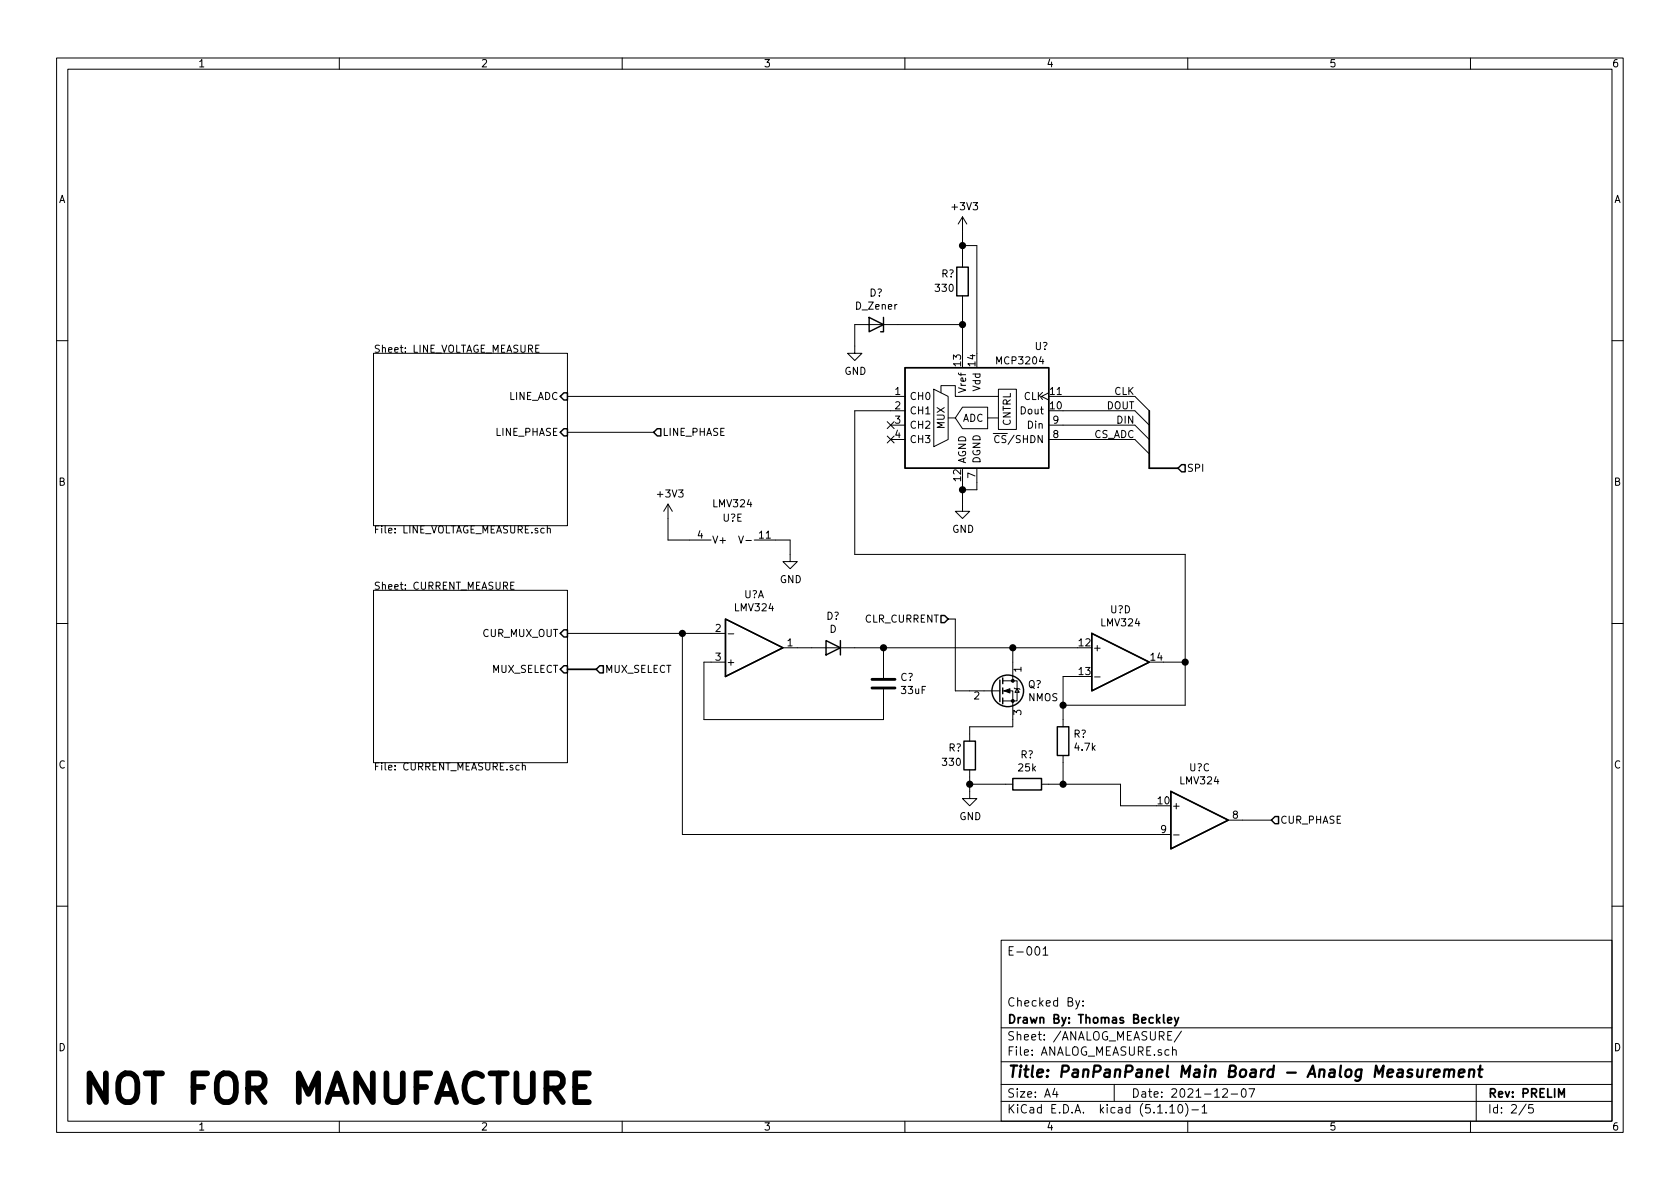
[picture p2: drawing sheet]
EESchema Schematic File Version 4
EELAYER 30 0
EELAYER END
$Descr A4 11693 8268
encoding utf-8
Sheet 2 5
Title "PanPanPanel Main Board - Analog Measurement "
Date "2021-12-07"
Rev "PRELIM"
Comp "Drawn By: Thomas Beckley"
Comment1 "Checked By: "
Comment2 ""
Comment3 ""
Comment4 "E-001"
$EndDescr
$Sheet
S 2600 2450 1350 1200
U 61AF0728
F0 "LINE_VOLTAGE_MEASURE" 50
F1 "LINE_VOLTAGE_MEASURE.sch" 50
F2 "LINE_ADC" I R 3950 2750 50 
F3 "LINE_PHASE" I R 3950 3000 50 
$EndSheet
$Sheet
S 2600 4100 1350 1200
U 61AF79C2
F0 "CURRENT_MEASURE" 50
F1 "CURRENT_MEASURE.sch" 50
F2 "CUR_MUX_OUT" I R 3950 4400 50 
F3 "MUX_SELECT" I R 3950 4650 50 
$EndSheet
$Comp
L power:GND #PWR?
U 1 1
P 5500 3850
AR Path="/627CF802/61AF0728/61B205DB" Ref="#PWR?"  Part="1" 
AR Path="/627CF802/61B205DB" Ref="#PWR?"  Part="1" 
F 0 "#PWR?" H 5500 3600 50  0001 C CNN
F 1 "GND" H 5505 3677 50  0000 C CNN
F 2 "" H 5500 3850 50  0001 C CNN
F 3 "" H 5500 3850 50  0001 C CNN
	1    5500 3850
	1    0    0    -1  
$EndComp
Wire Wire Line
	5500 3850 5500 3750
Wire Wire Line
	5500 3750 5400 3750
Wire Wire Line
	4650 3750 4800 3750
$Comp
L Device:D D?
U 1 1
P 5800 4500
AR Path="/627CF802/61AF0728/61B205E4" Ref="D?"  Part="1" 
AR Path="/627CF802/61B205E4" Ref="D?"  Part="1" 
F 0 "D?" H 5800 4283 50  0000 C CNN
F 1 "D" H 5800 4374 50  0000 C CNN
F 2 "" H 5800 4500 50  0001 C CNN
F 3 "~" H 5800 4500 50  0001 C CNN
	1    5800 4500
	-1   0    0    1   
$EndComp
Wire Wire Line
	5550 4500 5650 4500
Wire Wire Line
	4950 4400 4750 4400
Wire Wire Line
	4950 4600 4900 4600
Wire Wire Line
	4900 4600 4900 5000
$Comp
L Device:C C?
U 1 1
P 6150 4750
AR Path="/61B205EE" Ref="C?"  Part="1" 
AR Path="/61B594A8/61B205EE" Ref="C?"  Part="1" 
AR Path="/627CF802/61AF0728/61B205EE" Ref="C?"  Part="1" 
AR Path="/627CF802/61B205EE" Ref="C?"  Part="1" 
F 0 "C?" H 6265 4796 50  0000 L CNN
F 1 "33uF" H 6265 4705 50  0000 L CNN
F 2 "" H 6188 4600 50  0001 C CNN
F 3 "~" H 6150 4750 50  0001 C CNN
	1    6150 4750
	1    0    0    -1  
$EndComp
Wire Wire Line
	6150 4500 6150 4600
Wire Wire Line
	6150 5000 6150 4900
Wire Wire Line
	5950 4500 6150 4500
Wire Wire Line
	4900 5000 6150 5000
Connection ~ 6150 4500
$Comp
L Device:R R?
U 1 1
P 7400 5150
AR Path="/61B20650" Ref="R?"  Part="1" 
AR Path="/61B594A8/61B20650" Ref="R?"  Part="1" 
AR Path="/627CF802/61AF0728/61B20650" Ref="R?"  Part="1" 
AR Path="/627CF802/61B20650" Ref="R?"  Part="1" 
F 0 "R?" H 7330 5104 50  0000 R CNN
F 1 "4.7k" H 7330 5195 50  0000 R CNN
F 2 "" V 7330 5150 50  0001 C CNN
F 3 "~" H 7400 5150 50  0001 C CNN
	1    7400 5150
	-1   0    0    1   
$EndComp
$Comp
L power:GND #PWR?
U 1 1
P 6750 5500
AR Path="/627CF802/61AF0728/61B20656" Ref="#PWR?"  Part="1" 
AR Path="/627CF802/61B20656" Ref="#PWR?"  Part="1" 
F 0 "#PWR?" H 6750 5250 50  0001 C CNN
F 1 "GND" H 6755 5327 50  0000 C CNN
F 2 "" H 6750 5500 50  0001 C CNN
F 3 "" H 6750 5500 50  0001 C CNN
	1    6750 5500
	1    0    0    -1  
$EndComp
$Comp
L Amplifier_Operational:LMV324 U?
U 5 1
P 5100 3650
AR Path="/627CF802/61AF0728/61B2065C" Ref="U?"  Part="5" 
AR Path="/627CF802/61B2065C" Ref="U?"  Part="5" 
F 0 "U?" V 5150 3650 50  0000 C CNN
F 1 "LMV324" V 5250 3650 50  0000 C CNN
F 2 "" H 5050 3750 50  0001 C CNN
F 3 "http://www.ti.com/lit/ds/symlink/lmv324.pdf" H 5150 3850 50  0001 C CNN
	5    5100 3650
	0    -1   -1   0   
$EndComp
Wire Wire Line
	4650 3600 4650 3750
$Comp
L power:+3V3 #PWR?
U 1 1
P 4650 3600
AR Path="/627CF802/61AF0728/61B20663" Ref="#PWR?"  Part="1" 
AR Path="/627CF802/61B20663" Ref="#PWR?"  Part="1" 
F 0 "#PWR?" H 4650 3450 50  0001 C CNN
F 1 "+3V3" H 4665 3773 50  0000 C CNN
F 2 "" H 4650 3600 50  0001 C CNN
F 3 "" H 4650 3600 50  0001 C CNN
	1    4650 3600
	1    0    0    -1  
$EndComp
Wire Wire Line
	4750 5800 4750 4400
Connection ~ 4750 4400
Wire Wire Line
	4750 4400 3950 4400
$Comp
L Amplifier_Operational:LMV324 U?
U 1 1
P 5250 4500
AR Path="/627CF802/61AF0728/61B20678" Ref="U?"  Part="1" 
AR Path="/627CF802/61B20678" Ref="U?"  Part="1" 
F 0 "U?" H 5250 4133 50  0000 C CNN
F 1 "LMV324" H 5250 4224 50  0000 C CNN
F 2 "" H 5200 4600 50  0001 C CNN
F 3 "http://www.ti.com/lit/ds/symlink/lmv324.pdf" H 5300 4700 50  0001 C CNN
	1    5250 4500
	1    0    0    1   
$EndComp
$Comp
L Amplifier_Operational:LMV324 U?
U 3 1
P 8350 5700
AR Path="/627CF802/61AF0728/61B2067E" Ref="U?"  Part="3" 
AR Path="/627CF802/61B2067E" Ref="U?"  Part="3" 
F 0 "U?" H 8350 6067 50  0000 C CNN
F 1 "LMV324" H 8350 5976 50  0000 C CNN
F 2 "" H 8300 5800 50  0001 C CNN
F 3 "http://www.ti.com/lit/ds/symlink/lmv324.pdf" H 8400 5900 50  0001 C CNN
	3    8350 5700
	1    0    0    -1  
$EndComp
Wire Wire Line
	7500 4700 7400 4700
Wire Wire Line
	7400 4700 7400 4900
$Comp
L Amplifier_Operational:LMV324 U?
U 4 1
P 7800 4600
AR Path="/627CF802/61AF0728/61B20688" Ref="U?"  Part="4" 
AR Path="/627CF802/61B20688" Ref="U?"  Part="4" 
F 0 "U?" H 7800 4967 50  0000 C CNN
F 1 "LMV324" H 7800 4876 50  0000 C CNN
F 2 "" H 7750 4700 50  0001 C CNN
F 3 "http://www.ti.com/lit/ds/symlink/lmv324.pdf" H 7850 4800 50  0001 C CNN
	4    7800 4600
	1    0    0    -1  
$EndComp
Wire Wire Line
	8100 4600 8250 4600
Wire Wire Line
	8250 4900 8250 4600
Connection ~ 8250 4600
$Comp
L Device:R R?
U 1 1
P 7150 5450
AR Path="/627CF802/61AF0728/61B20696" Ref="R?"  Part="1" 
AR Path="/627CF802/61B20696" Ref="R?"  Part="1" 
F 0 "R?" V 6943 5450 50  0000 C CNN
F 1 "25k" V 7034 5450 50  0000 C CNN
F 2 "" V 7080 5450 50  0001 C CNN
F 3 "~" H 7150 5450 50  0001 C CNN
	1    7150 5450
	0    1    1    0   
$EndComp
Wire Wire Line
	7400 4900 8250 4900
Wire Wire Line
	7400 4900 7400 5000
Connection ~ 7400 4900
Wire Wire Line
	7400 5300 7400 5450
Wire Wire Line
	7400 5450 7300 5450
Wire Wire Line
	6750 5400 6750 5450
Wire Wire Line
	4750 5800 8050 5800
Text HLabel 8850 5700 2    50   Input ~ 0
CUR_PHASE
Wire Wire Line
	8650 5700 8850 5700
Wire Wire Line
	6150 4500 7050 4500
$Comp
L Device:Q_NMOS_DGS Q?
U 1 1
P 6950 4800
F 0 "Q?" H 7154 4846 50  0000 L CNN
F 1 "NMOS" H 7154 4755 50  0000 L CNN
F 2 "" H 7150 4900 50  0001 C CNN
F 3 "~" H 6950 4800 50  0001 C CNN
	1    6950 4800
	1    0    0    -1  
$EndComp
Wire Wire Line
	7050 5050 7050 5000
$Comp
L Analog_ADC:MCP3204 U?
U 1 1
P 6800 2850
F 0 "U?" H 7250 3300 50  0000 C CNN
F 1 "MCP3204" H 7100 3200 50  0000 C CNN
F 2 "" H 7700 2550 50  0001 C CNN
F 3 "http://ww1.microchip.com/downloads/en/DeviceDoc/21298c.pdf" H 7700 2550 50  0001 C CNN
	1    6800 2850
	1    0    0    -1  
$EndComp
Wire Wire Line
	6650 4300 6650 4800
Wire Wire Line
	8250 3850 5950 3850
Wire Wire Line
	8250 3850 8250 4600
Text HLabel 4550 3000 2    50   Input ~ 0
LINE_PHASE
Wire Wire Line
	3950 3000 4550 3000
$Comp
L power:+3V3 #PWR?
U 1 1
P 6700 1600
F 0 "#PWR?" H 6700 1450 50  0001 C CNN
F 1 "+3V3" H 6715 1773 50  0000 C CNN
F 2 "" H 6700 1600 50  0001 C CNN
F 3 "" H 6700 1600 50  0001 C CNN
	1    6700 1600
	1    0    0    -1  
$EndComp
$Comp
L Device:D_Zener D?
U 1 1
P 6100 2250
F 0 "D?" H 6100 2033 50  0000 C CNN
F 1 "D_Zener" H 6100 2124 50  0000 C CNN
F 2 "" H 6100 2250 50  0001 C CNN
F 3 "~" H 6100 2250 50  0001 C CNN
	1    6100 2250
	-1   0    0    1   
$EndComp
Wire Wire Line
	6700 1600 6700 1700
Wire Wire Line
	6700 2100 6700 2250
$Comp
L Device:R R?
U 1 1
P 6700 1950
AR Path="/61B6E493" Ref="R?"  Part="1" 
AR Path="/61B594A8/61B6E493" Ref="R?"  Part="1" 
AR Path="/627CF802/61AF0728/61B6E493" Ref="R?"  Part="1" 
AR Path="/627CF802/61B6E493" Ref="R?"  Part="1" 
F 0 "R?" H 6850 1900 50  0000 R CNN
F 1 "330" H 6900 2000 50  0000 R CNN
F 2 "" V 6630 1950 50  0001 C CNN
F 3 "~" H 6700 1950 50  0001 C CNN
	1    6700 1950
	-1   0    0    1   
$EndComp
Wire Wire Line
	6800 2450 6800 1700
Wire Wire Line
	6800 1700 6700 1700
Connection ~ 6700 1700
Wire Wire Line
	6700 1700 6700 1800
Wire Wire Line
	6250 2250 6700 2250
Connection ~ 6700 2250
Wire Wire Line
	6700 2250 6700 2450
$Comp
L power:GND #PWR?
U 1 1
P 5950 2400
AR Path="/627CF802/61AF0728/61B72BE9" Ref="#PWR?"  Part="1" 
AR Path="/627CF802/61B72BE9" Ref="#PWR?"  Part="1" 
F 0 "#PWR?" H 5950 2150 50  0001 C CNN
F 1 "GND" H 5955 2227 50  0000 C CNN
F 2 "" H 5950 2400 50  0001 C CNN
F 3 "" H 5950 2400 50  0001 C CNN
	1    5950 2400
	1    0    0    -1  
$EndComp
Wire Wire Line
	5950 2400 5950 2250
Wire Wire Line
	5950 2850 6200 2850
Wire Wire Line
	5950 2850 5950 3850
Wire Wire Line
	3950 2750 6200 2750
$Comp
L power:GND #PWR?
U 1 1
P 6700 3500
AR Path="/627CF802/61AF0728/61B7B449" Ref="#PWR?"  Part="1" 
AR Path="/627CF802/61B7B449" Ref="#PWR?"  Part="1" 
F 0 "#PWR?" H 6700 3250 50  0001 C CNN
F 1 "GND" H 6705 3327 50  0000 C CNN
F 2 "" H 6700 3500 50  0001 C CNN
F 3 "" H 6700 3500 50  0001 C CNN
	1    6700 3500
	1    0    0    -1  
$EndComp
Wire Wire Line
	6700 3500 6700 3400
Wire Wire Line
	6800 3350 6800 3400
Wire Wire Line
	6800 3400 6700 3400
Connection ~ 6700 3400
Wire Wire Line
	6700 3400 6700 3350
Wire Wire Line
	7050 4600 7050 4500
Connection ~ 7050 4500
Wire Wire Line
	7050 4500 7500 4500
$Comp
L Device:R R?
U 1 1
P 6750 5250
AR Path="/61B7EB78" Ref="R?"  Part="1" 
AR Path="/61B594A8/61B7EB78" Ref="R?"  Part="1" 
AR Path="/627CF802/61AF0728/61B7EB78" Ref="R?"  Part="1" 
AR Path="/627CF802/61B7EB78" Ref="R?"  Part="1" 
F 0 "R?" H 6900 5200 50  0000 R CNN
F 1 "330" H 6950 5300 50  0000 R CNN
F 2 "" V 6680 5250 50  0001 C CNN
F 3 "~" H 6750 5250 50  0001 C CNN
	1    6750 5250
	-1   0    0    1   
$EndComp
Wire Wire Line
	7050 5050 6750 5050
Wire Wire Line
	6750 5050 6750 5100
Wire Wire Line
	6750 5450 7000 5450
Connection ~ 6750 5450
Wire Wire Line
	6750 5450 6750 5500
Wire Wire Line
	8050 5600 7800 5600
Wire Wire Line
	7800 5600 7800 5450
Wire Wire Line
	7800 5450 7400 5450
Connection ~ 7400 5450
NoConn ~ 6200 2950
NoConn ~ 6200 3050
Wire Wire Line
	7400 2750 7900 2750
Wire Wire Line
	7400 2850 7900 2850
Wire Wire Line
	7400 2950 7900 2950
Wire Wire Line
	7400 3050 7900 3050
Entry Wire Line
	7900 2750 8000 2850
Entry Wire Line
	7900 2850 8000 2950
Entry Wire Line
	7900 2950 8000 3050
Entry Wire Line
	7900 3050 8000 3150
Wire Bus Line
	8000 3250 8200 3250
Text HLabel 8200 3250 2    50   Input ~ 0
SPI
Text Label 7900 2950 2    50   ~ 0
DIN
Text Label 7900 3050 2    50   ~ 0
CS_ADC
Text Label 7900 2850 2    50   ~ 0
DOUT
Text Label 7900 2750 2    50   ~ 0
CLK
Wire Wire Line
	6650 4800 6750 4800
Wire Wire Line
	6600 4300 6650 4300
Text HLabel 6600 4300 0    50   Input ~ 0
CLR_CURRENT
Text HLabel 4150 4650 2    50   Input ~ 0
MUX_SELECT
Wire Bus Line
	4150 4650 3950 4650
Text Notes 550  7700 0    200  ~ 40
NOT FOR MANUFACTURE
Wire Bus Line
	8000 2850 8000 3250
$EndSCHEMATC
